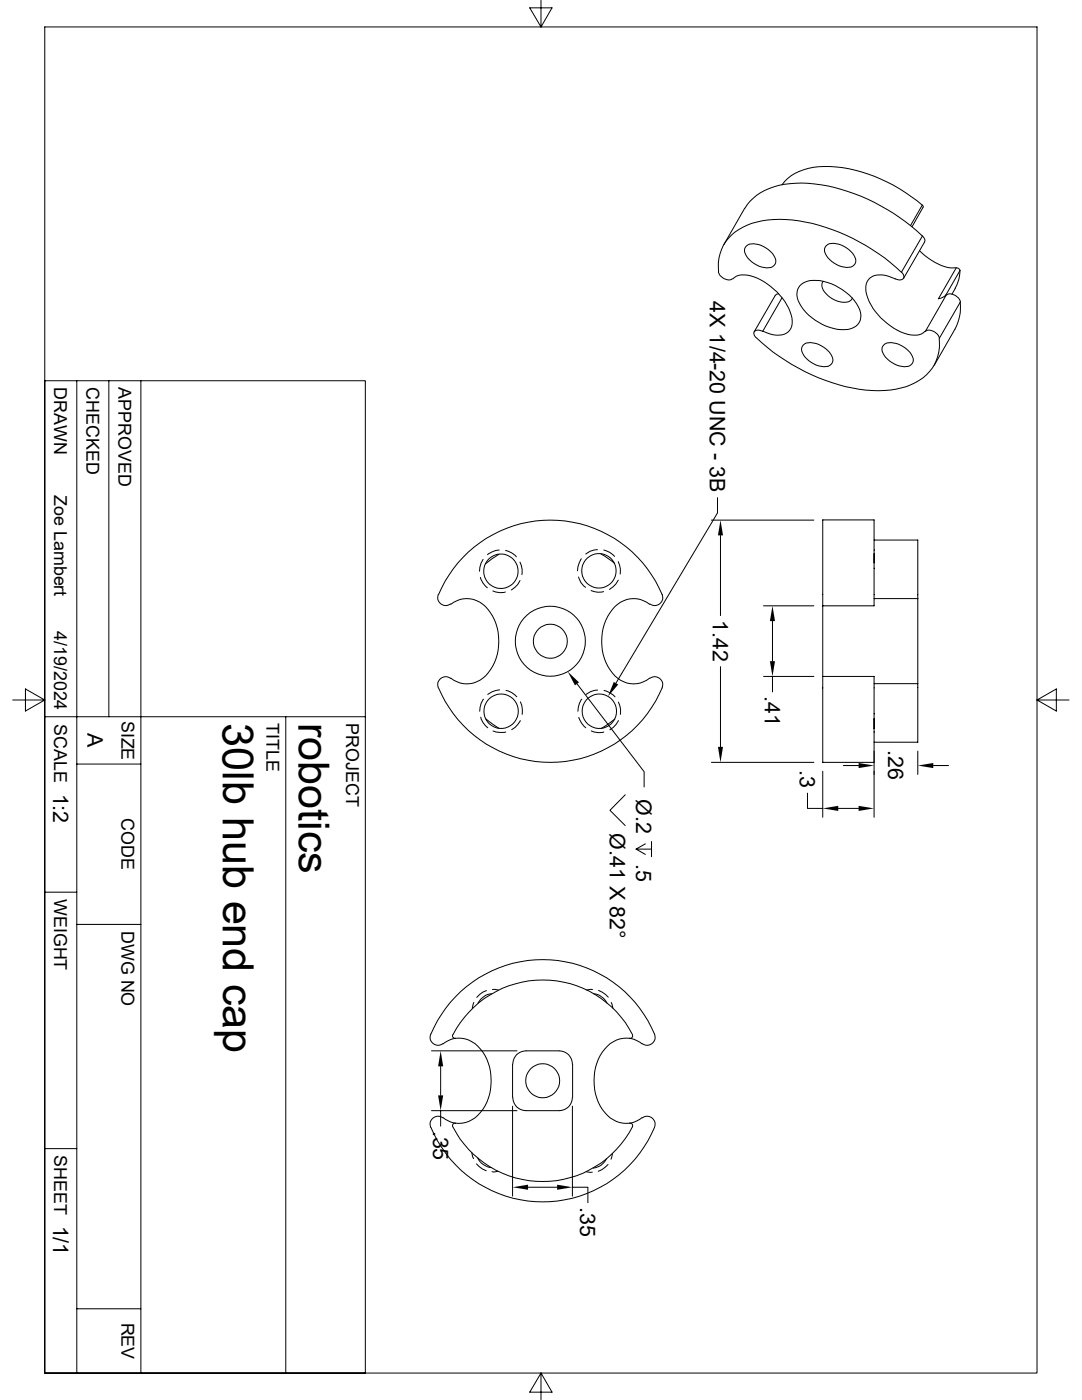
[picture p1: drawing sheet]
<svg xmlns="http://www.w3.org/2000/svg" width="216mm" height="279mm" viewBox="0 0 216 279" stroke-linecap="round" stroke-linejoin="round" font-family="sans-serif">
<g fill="none" stroke="#000" stroke-width=".2">
<path d="M8.9 5.4h198v268.6h-198zM107.9 0v5.4l2.3-3.8h-4.5l2.2 3.8M156 36.9a10.2 10.2 0 0 1 8.5-3.7 30.7 30.7 0 0 1 19.5 7.7l-2.3 4.1M143.3 54.3a2.08 2.08 0 0 0 2.8 1.3M143.4 54.3a8.6 8.6 0 0 1 5.7-9.3 21.2 21.2 0 0 1 13-.4 41.2 41.2 0 0 1 17.7 9.7M146.2 55.7a3.8 3.8 0 0 1 4.2-.5 12.4 12.4 0 0 1 7.6 8.3 2.71 2.71 0 0 1-3.1 3.4l-1.3-.3-1.4-.5M148.6 41.6l-4.2 7.2M148.6 41.6a11.6 11.6 0 0 1 10.2-5 35 35 0 0 1 19.5 6l3.6 2.6 2.1 1.9M148.9 49.1a3.3 3.3 0 0 1 4 .4 3.3 3.3 0 0 1 1.9 3 1.7 1.7 0 0 1-2.3 .9 4.8 4.8 0 0 1-4-3.4zM155.4 58.6l-.5 .1-.2 .3-4.2 7.2M156 59.4l-3.8 6.7a1.09 1.09 0 0 0-1.8 .4l.1 .5 .4 .4M159.6 57a4.7 4.7 0 0 1 4.8-.8 10.7 10.7 0 0 1 7.1 5.6 2.84 2.84 0 0 1-2.9 4 10.7 10.7 0 0 1-9.3-5.8 2.95 2.95 0 0 1 .3-3z"/>
<path d="M164.3 56.1a2.21 2.21 0 0 0 .9 2.9 4.1 4.1 0 0 0 4.5 1l.4-.5M164.9 49a3.3 3.3 0 0 1 4 .4 3.3 3.3 0 0 1 1.8 3 1.7 1.7 0 0 1-2.3 .9 4.8 4.8 0 0 1-3.9-3.4zM178.6 55.7a4.9 4.9 0 0 0-5-.2 3.5 3.5 0 0 0-.4 4.1 12.8 12.8 0 0 0 8.5 7.2 2.99 2.99 0 0 0 2.9-.7M180.3 55.5l4.2-7.2 .1-.4-.5-.8-4.2 7.2a.83 .83 0 0 1 .5 1.1 .83 .83 0 0 1-1.2 .4l-.6-.2M183.5 50a11.7 11.7 0 0 0 6.2 3.5l1.1-.1M184.1 40.9l.1 .4-2.2 4M188.8 58.8a2.47 2.47 0 0 1-1.6 .8M188.8 58.9l-4.1 7.2a2.08 2.08 0 0 1 2.8 1.3M188.8 58.9a2.08 2.08 0 0 1 2.8 1.3M190.8 53.5l-3.6 6.1M190.8 53.5l.5 .1 .3 .4M191.6 54l-.3 1.8-.4 1.2-1 1.7"/>
<path d="M191.6 54l-3 5.1M8.9 76h64v198h-64zM15.3 76v198M21.7 76v67M28.1 76v198M151 67.4a38.5 38.5 0 0 0 23 10.5 14.9 14.9 0 0 0 10.9-3.1 8.6 8.6 0 0 0 2.5-7.3M160.3 68.8a3.3 3.3 0 0 1 4 .5 3.3 3.3 0 0 1 1.9 2.9 1.7 1.7 0 0 1-2.3 .9 4.8 4.8 0 0 1-4-3.4zM176.4 68.8a3.3 3.3 0 0 1 3.9 .5 3.3 3.3 0 0 1 1.9 2.9 1.7 1.7 0 0 1-2.3 .9 4.8 4.8 0 0 1-3.9-3.4zM191.6 60.2a9.3 9.3 0 0 1-1.1 5.5l-4.1 7.2M191.6 60.2l-4.1 7.3M143.2 99.3v3.1l-20.3 34M87.5 118.6a1.61 1.61 0 0 0 .5 1.9 1.61 1.61 0 0 0 1.9 0"/>
<path d="M87.5 118.7a24.2 24.2 0 0 1 22.3-14.9 24.2 24.2 0 0 1 22.3 14.9M95.8 115.2a4.1 4.1 0 0 0 1.4 2.1M96.4 111.6a4.2 4.2 0 0 0-.7 2.4M98.3 117.9a3.6 3.6 0 0 0 2.5 .3M99.6 110.6l-2.7 1.9M99.6 109.8a4.3 4.3 0 0 0-2.3 .9M100.9 109.9a4 4 0 0 1 2.1 1.2M103.8 112.2a3.9 3.9 0 0 1 .3 2.5M103.8 115.9a3.7 3.7 0 0 1-1.8 1.8M115.4 115.1a3.5 3.5 0 0 0 1.4 2.1M116 111.5a5.1 5.1 0 0 0-.8 2.4M117.9 117.9a3.6 3.6 0 0 0 2.5 .2"/>
<path d="M119.2 109.7a3.6 3.6 0 0 0-2.3 .9M119.9 110.5l2.7 1.9M120.5 109.8a4 4 0 0 1 2.1 1.2M123.4 112.1a3.8 3.8 0 0 1 .3 2.5M123.4 115.8a4.2 4.2 0 0 1-1.8 1.8M132.1 118.6a1.61 1.61 0 0 1-.5 1.9 1.61 1.61 0 0 1-1.9 0M141.9 103.8h20.5M143.8 106.8v16.1M164.2 103.8h10.2v17.1h-10.2zM174.4 107.8h8.7v11.7M174.4 110.5v1.9M174.4 119.5h8.7"/>
<path d="M174.4 113.4h.1M174.4 109.8h.1M183.1 119.5v16.9M2.5 139.7h6.4l-3.8 2.2v-4.4l3.8 2.2M89.9 135.4a1.61 1.61 0 0 0-1.9 0 1.61 1.61 0 0 0-.5 1.9M90 120.6a5.2 5.2 0 0 1 7.9 1.7 10.3 10.3 0 0 1-1.5 13 5 5 0 0 1-6.4 0M96.5 139.5a3.8 3.8 0 0 0-.8 2.4M99.7 137.7a4.3 4.3 0 0 0-2.4 .9M101 137.8a3.8 3.8 0 0 1 2.1 1.3M115.1 136.5l13.4 17.5v3.1M116.1 139.5a4.1 4.1 0 0 0-.8 2.4M119.3 137.7a3.9 3.9 0 0 0-2.4 .9"/>
<path d="M120.5 137.8a4.4 4.4 0 0 1 2.2 1.3M129.6 120.6a5.2 5.2 0 0 0-7.9 1.7 10.3 10.3 0 0 0 1.5 13 5 5 0 0 0 6.4 0M129.7 135.4a1.61 1.61 0 0 1 1.9 0 1.61 1.61 0 0 1 .5 1.9 24.2 24.2 0 0 1-22.3 14.8 24.2 24.2 0 0 1-22.3-14.8M143.8 133.1v16M152.4 120.9h10M152.4 135h10M154.1 124v8M154.1 135v3.1M164.2 120.9v14.1M164.2 135h10.2v17.1h-10.2zM174.4 136.4h8.7M183.1 136.4v11.7h-8.7"/>
<path d="M206.9 139.7l3.9-2.2v4.4l-3.9-2.2h6.4M8.9 143h64M15.3 152.5h12.8M57 143v131M95.9 143.1a3.8 3.8 0 0 0 1.4 2.1M96.9 143.5l2.7 1.9M98.4 145.9a4.6 4.6 0 0 0 2.5 .2M103.8 143.8a4.1 4.1 0 0 1-1.7 1.8M103.8 140.1a4.3 4.3 0 0 1 .4 2.5M115.5 143.2a4.7 4.7 0 0 0 1.4 2M118 145.9a3.6 3.6 0 0 0 2.5 .2M122.7 143.5l-2.7 1.9"/>
<path d="M123.4 140.1a3.8 3.8 0 0 1 .4 2.5M123.4 143.8a4.4 4.4 0 0 1-1.7 1.9M124.8 158.6l-3.1 3.1 3.1 3.1M141.9 152.1h20.5M161.1 158.3v3h3.1M164.2 153.9v9.2M168.3 152.8h3M174.4 146.1h.1M174.4 142.5h.1M174.4 149.9v13.2M174.5 143.5v1.9M183.1 149.9v4.7"/>
<path d="M186.2 152.8h3.1M8.9 178.1h6.4M126.9 169.5l1.9 1M128.8 168.4l-1.9 1.1h3.1M130 167.9v3.1M167.3 161.3h4M15.3 184.5h12.8M97.1 197.7l-.7 .3-1.3 1.1M98.1 198.3a3.6 3.6 0 0 0-2.7 1.9M98.3 197.5l1.1 .1M118.2 197.5l-1.1 .1M118.4 198.3a3.4 3.4 0 0 1 2.7 1.9"/>
<path d="M119.4 197.7l1.4 .8 .6 .5M85.9 206.4a1.61 1.61 0 0 0 .5 1.9 1.61 1.61 0 0 0 2 0M86 206.4a24.1 24.1 0 0 1 22.4-14.9 24.1 24.1 0 0 1 22.3 15.2 1.6 1.6 0 0 1-.7 1.7 1.6 1.6 0 0 1-1.9-.1M86.1 209.7h17.1M87.9 212.8v5.8M90.3 206.5l.1 .5 .5 .2M90.9 207.2a6.2 6.2 0 0 1 6.3 4.2 10.3 10.3 0 0 1-2.4 11.7 5.3 5.3 0 0 1-3.9 1.1M90.9 207.2l-1.3 .4-1.2 .7M94.5 200.1l-.3 1.1M102.3 212.4v6.6M102.3 212.4a2.6 2.6 0 0 1 2.7-2.7h6.5a2.67 2.67 0 0 1 2.8 2.7l-.1 6.6a2.6 2.6 0 0 1-2.7 2.7h-6.5a2.6 2.6 0 0 1-2.7-2.7M122 200.1l.3 1.1"/>
<path d="M125.6 207.2l1.3 .4 1.2 .7M125.6 207.2a6.2 6.2 0 0 0-6.2 4.2 10.3 10.3 0 0 0 2.4 11.7 5.3 5.3 0 0 0 3.8 1.1M126.2 206.5v.5l-.6 .2M126.2 206.5a20.2 20.2 0 0 0-35.8 0M8.9 229.2h6.4M86.1 221.7h17.1M87.9 221.7v3M88.4 223.1a1.61 1.61 0 0 0-2 0 1.61 1.61 0 0 0-.5 1.9M88.4 223.1l1.2 .7 1.3 .4M90.9 224.2l-.5 .2-.1 .5M94.1 230.1l.4 1.1M95.1 232.3a4.1 4.1 0 0 0 1.9 1.3"/>
<path d="M95.3 231.1a3.4 3.4 0 0 0 2.7 1.9M99.4 233.8h-1.2M102.3 220.8v17.9M105.4 236.9h5.8M114.2 236.9h3.1v3.1M114.2 220.8v17.9M117 233.8l1.2 .1M121 231.2a3.3 3.3 0 0 1-2.6 1.9M121.3 232.4l-1.2 1-.7 .4M122.2 230.2l-.3 1.2M125.6 224.2h.4l.2 .5a20.1 20.1 0 0 1-35.8 .2M128.1 223.1l-1.2 .7-1.3 .4"/>
<path d="M128.1 223.1a1.61 1.61 0 0 1 2 0 1.61 1.61 0 0 1 .5 1.9 24.2 24.2 0 0 1-22.3 14.9 24.2 24.2 0 0 1-22.3-14.9M15.3 261.2h12.8M107.9 274l-2.2 3.8h4.5l-2.3-3.8v5.4"/>
<circle cx="99.9" cy="114" r="3.4"/>
<circle cx="119.5" cy="113.9" r="3.4"/>
<circle cx="109.8" cy="128" r="7"/>
<circle cx="109.8" cy="128" r="3.4"/>
<circle cx="100" cy="141.9" r="3.4"/>
<circle cx="119.6" cy="141.9" r="3.4"/>
<circle cx="108.3" cy="215.7" r="3.4"/>
</g>
<g fill="#000">
<path d="M143.8 103.8l.5 3h-1zM113.3 134l2.2 2.2-.8 .6zM122.5 136.1l.9 .5-2.1 2.4zM154.1 120.9l.5 3.1h-1zM153.6 132h1l-.5 3zM143.3 149.1h1l-.5 3zM171.3 152.3l3.1 .5-3.1 .5zM183.1 152.8l3.1-.5v1zM164.2 161.3l3.1-.5v1zM171.3 160.8l3.1 .5-3.1 .5zM87.9 209.7l.5 3.1h-1zM87.4 218.6h1l-.5 3.1z"/>
<path d="M102.3 236.9l3.1-.5v1zM111.2 236.4l3 .5-3 .5z"/>
</g>
<g font-size="8.6">
<text x="44.5" y="144.3" transform="rotate(90 44.5 144.3)">30lb hub end cap</text>
<text x="59.6" y="144.3" transform="rotate(90 59.6 144.3)">robotics</text>
</g>
<g font-size="4.3">
<text x="141.6" y="60.1" transform="rotate(90 141.6 60.1)">4X 1/4-20 UNC - 3B</text>
<text x="142.2" y="123.7" transform="rotate(90 142.2 123.7)">1.42</text>
<text x="152.6" y="139" transform="rotate(90 152.6 139)">.41</text>
<text x="17.5" y="146.3" transform="rotate(90 17.5 146.3)">A</text>
<text x="177.2" y="149.7" transform="rotate(90 177.2 149.7)">.26</text>
<text x="159.6" y="153.6" transform="rotate(90 159.6 153.6)">.3</text>
<text x="10.6" y="158.4" transform="rotate(90 10.6 158.4)">1:2</text>
<text x="126.9" y="159.5" transform="rotate(90 126.9 159.5)">Ø.2</text>
<text x="121.7" y="166.3" transform="rotate(90 121.7 166.3)">Ø.41 X 82°</text>
<text x="126.9" y="172.5" transform="rotate(90 126.9 172.5)">.5</text>
<text x="86.4" y="225.6" transform="rotate(90 86.4 225.6)">.35</text>
<text x="10.6" y="244.6" transform="rotate(90 10.6 244.6)">1/1</text>
<text x="115.8" y="240.9" transform="rotate(90 115.8 240.9)">.35</text>
</g>
<g font-size="3.6">
<text x="10.8" y="77.3" transform="rotate(90 10.8 77.3)">DRAWN</text>
<text x="17.2" y="77.3" transform="rotate(90 17.2 77.3)">CHECKED</text>
<text x="23.6" y="77.3" transform="rotate(90 23.6 77.3)">APPROVED</text>
<text x="10.8" y="98.7" transform="rotate(90 10.8 98.7)">Zoe Lambert</text>
<text x="10.8" y="125.9" transform="rotate(90 10.8 125.9)">4/19/2024</text>
<text x="24.3" y="143.8" transform="rotate(90 24.3 143.8)">SIZE</text>
<text x="10.8" y="144.5" transform="rotate(90 10.8 144.5)">SCALE</text>
<text x="53.2" y="144.3" transform="rotate(90 53.2 144.3)">TITLE</text>
<text x="69" y="144.3" transform="rotate(90 69 144.3)">PROJECT</text>
<text x="24.3" y="163.3" transform="rotate(90 24.3 163.3)">CODE</text>
<text x="10.8" y="179.4" transform="rotate(90 10.8 179.4)">WEIGHT</text>
<text x="24.3" y="185.8" transform="rotate(90 24.3 185.8)">DWG NO</text>
<text x="10.8" y="230.5" transform="rotate(90 10.8 230.5)">SHEET</text>
<text x="24.3" y="264" transform="rotate(90 24.3 264)">REV</text>
</g>
</svg>
